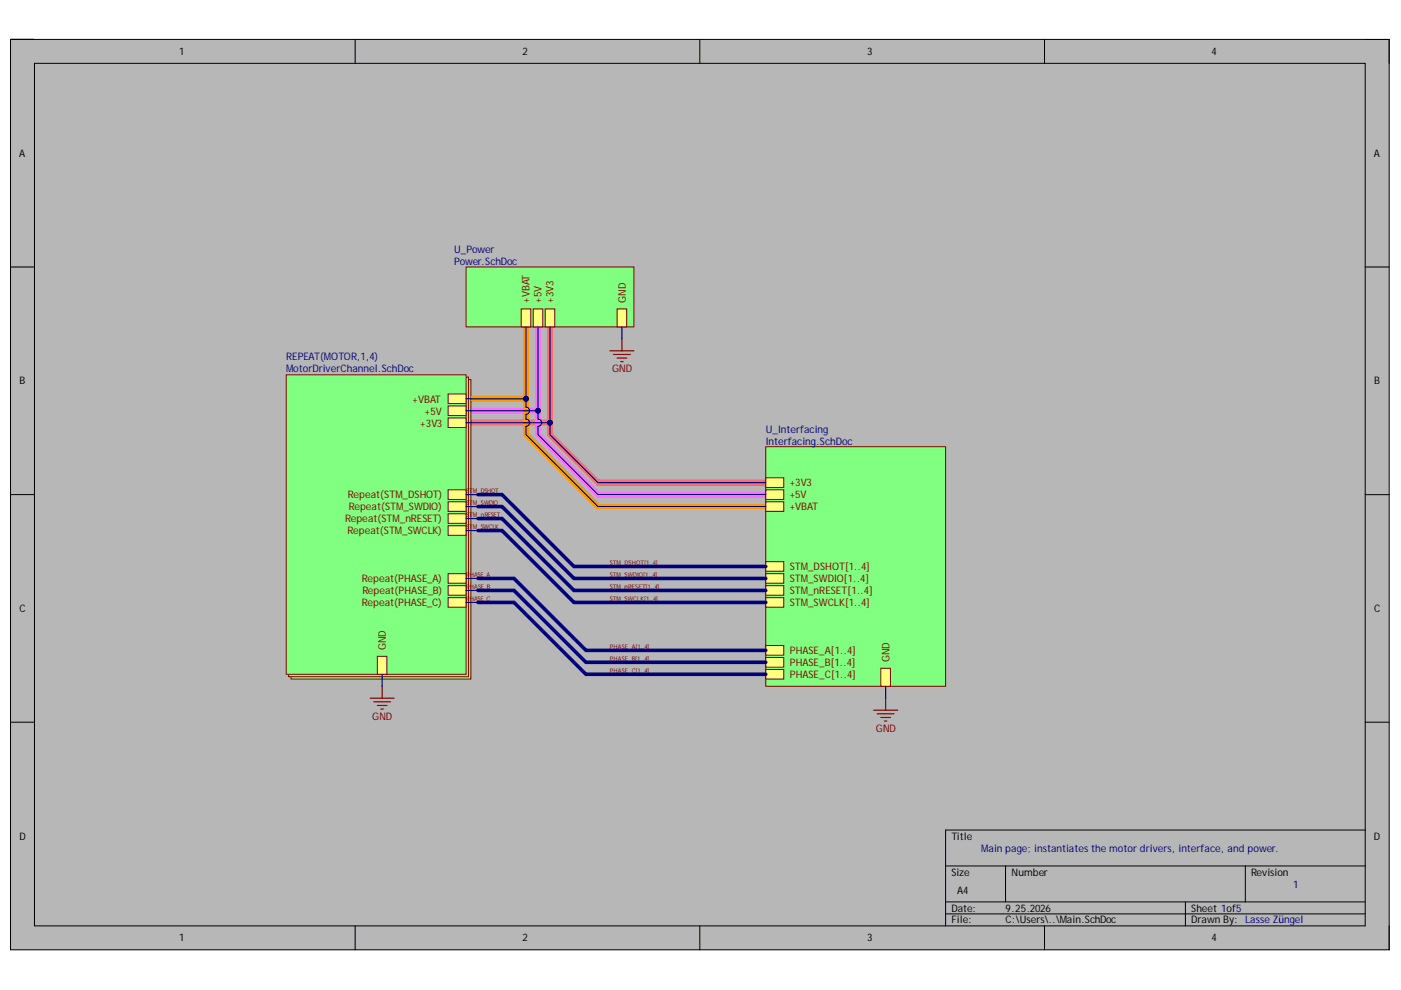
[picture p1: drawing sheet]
<svg xmlns="http://www.w3.org/2000/svg" width="297mm" height="210mm" viewBox="0 0 297 210" stroke-linecap="round" stroke-linejoin="round" font-family="sans-serif">
<path d="M2.2 8.4h292.3v193h-292.3z" fill-rule="evenodd" fill="#b7b7b7"/>
<path d="M2.2 8.4h292.3v193h-292.3z" fill="none" stroke="#000" stroke-width=".21"/>
<path d="M7.3 13.4h282.1v182.9h-282.1z" fill-rule="evenodd" fill="#b7b7b7"/>
<g fill="none" stroke="#000" stroke-width=".21">
<path d="M2.2 8.3h5.1M7.3 13.4h282.1v182.9h-282.1zM75.3 8.3v5.1M148.4 8.3v5.1M221.5 8.4v5M289.4 8.4h5.1v5M2.2 56.6h5.1M289.4 56.6h5.1M2.2 104.9h5.1M289.4 104.9h5.1M2.2 153.1h5.1M289.4 153.1h5.1"/>
<path d="M289.4 176h-88.9v20.3M75.3 196.3v5.1M148.4 196.3v5.1M200.5 183.6h88.9M200.5 191.2h88.9M200.5 193.8h88.9M213.2 183.6v7.6M221.5 196.3v5.1M251.3 191.2v5.1M264 183.6v7.6M294.5 196.3v5.1"/>
</g>
<path d="M111.5 69.3v15.2h-12.7M111.5 84.5v7.7l15.3 15.2h35.6" fill="none" stroke="#f90" stroke-width="1.3"/>
<path d="M114.1 69.3v17.8h-15.3M114.1 87.1v5.1l12.7 12.7h35.6" fill="none" stroke="#ff6eff" stroke-width="1.3"/>
<path d="M116.6 69.3v20.3h-17.8M116.6 89.6v2.6l10.2 10.1h35.6" fill="none" stroke="#ff6e6e" stroke-width="1.3"/>
<path d="M61.7 80.5h38.1v63.5h-38.1z" fill-rule="evenodd" fill="#80ff80"/>
<path d="M61.7 80.5h38.1v63.5h-38.1z" fill="none" stroke="#800000" stroke-width=".21"/>
<path d="M61.2 80h38.1v63.5h-38.1z" fill-rule="evenodd" fill="#80ff80"/>
<path d="M61.2 80h38.1v63.5h-38.1z" fill="none" stroke="#800000" stroke-width=".21"/>
<path d="M60.7 79.5h38.1v63.5h-38.1z" fill-rule="evenodd" fill="#80ff80"/>
<path d="M60.7 79.5h38.1v63.5h-38.1z" fill="none" stroke="#800000" stroke-width=".21"/>
<path d="M95 83.5h3.8v2.1h-3.8z" fill-rule="evenodd" fill="#ffff80"/>
<path d="M95 83.5h3.8v2.1h-3.8z" fill="none" stroke="#800000" stroke-width=".21"/>
<path d="M95 86.1h3.8v2h-3.8z" fill-rule="evenodd" fill="#ffff80"/>
<path d="M95 86.1h3.8v2h-3.8z" fill="none" stroke="#800000" stroke-width=".21"/>
<path d="M95 88.6h3.8v2h-3.8z" fill-rule="evenodd" fill="#ffff80"/>
<path d="M95 88.6h3.8v2h-3.8z" fill="none" stroke="#800000" stroke-width=".21"/>
<path d="M80 139.2h2v3.8h-2z" fill-rule="evenodd" fill="#ffff80"/>
<path d="M80 139.2h2v3.8h-2z" fill="none" stroke="#800000" stroke-width=".21"/>
<path d="M95 121.6h3.8v2.1h-3.8z" fill-rule="evenodd" fill="#ffff80"/>
<path d="M95 121.6h3.8v2.1h-3.8z" fill="none" stroke="#800000" stroke-width=".21"/>
<path d="M95 124.2h3.8v2h-3.8z" fill-rule="evenodd" fill="#ffff80"/>
<path d="M95 124.2h3.8v2h-3.8z" fill="none" stroke="#800000" stroke-width=".21"/>
<path d="M95 126.7h3.8v2h-3.8z" fill-rule="evenodd" fill="#ffff80"/>
<path d="M95 126.7h3.8v2h-3.8z" fill="none" stroke="#800000" stroke-width=".21"/>
<path d="M95 106.4h3.8v2h-3.8z" fill-rule="evenodd" fill="#ffff80"/>
<path d="M95 106.4h3.8v2h-3.8z" fill="none" stroke="#800000" stroke-width=".21"/>
<path d="M95 108.9h3.8v2.1h-3.8z" fill-rule="evenodd" fill="#ffff80"/>
<path d="M95 108.9h3.8v2.1h-3.8z" fill="none" stroke="#800000" stroke-width=".21"/>
<path d="M95 111.5h3.8v2h-3.8z" fill-rule="evenodd" fill="#ffff80"/>
<path d="M95 111.5h3.8v2h-3.8z" fill="none" stroke="#800000" stroke-width=".21"/>
<path d="M95 103.8h3.8v2.1h-3.8z" fill-rule="evenodd" fill="#ffff80"/>
<path d="M95 103.8h3.8v2.1h-3.8z" fill="none" stroke="#800000" stroke-width=".21"/>
<path d="M98.8 56.6h35.6v12.7h-35.6z" fill-rule="evenodd" fill="#80ff80"/>
<path d="M98.8 56.6h35.6v12.7h-35.6z" fill="none" stroke="#800000" stroke-width=".21"/>
<path d="M110.5 65.5h2v3.8h-2z" fill-rule="evenodd" fill="#ffff80"/>
<path d="M110.5 65.5h2v3.8h-2z" fill="none" stroke="#800000" stroke-width=".21"/>
<path d="M113 65.5h2.1v3.8h-2.1z" fill-rule="evenodd" fill="#ffff80"/>
<path d="M113 65.5h2.1v3.8h-2.1z" fill="none" stroke="#800000" stroke-width=".21"/>
<path d="M115.6 65.5h2v3.8h-2z" fill-rule="evenodd" fill="#ffff80"/>
<path d="M115.6 65.5h2v3.8h-2z" fill="none" stroke="#800000" stroke-width=".21"/>
<path d="M130.8 65.5h2.1v3.8h-2.1z" fill-rule="evenodd" fill="#ffff80"/>
<path d="M130.8 65.5h2.1v3.8h-2.1z" fill="none" stroke="#800000" stroke-width=".21"/>
<path d="M162.4 94.7h38.1v50.8h-38.1z" fill-rule="evenodd" fill="#80ff80"/>
<path d="M162.4 94.7h38.1v50.8h-38.1z" fill="none" stroke="#800000" stroke-width=".21"/>
<path d="M162.4 106.4h3.8v2h-3.8z" fill-rule="evenodd" fill="#ffff80"/>
<path d="M162.4 106.4h3.8v2h-3.8z" fill="none" stroke="#800000" stroke-width=".21"/>
<path d="M162.4 119.1h3.8v2h-3.8z" fill-rule="evenodd" fill="#ffff80"/>
<path d="M162.4 119.1h3.8v2h-3.8z" fill="none" stroke="#800000" stroke-width=".21"/>
<path d="M162.4 121.6h3.8v2.1h-3.8z" fill-rule="evenodd" fill="#ffff80"/>
<path d="M162.4 121.6h3.8v2.1h-3.8z" fill="none" stroke="#800000" stroke-width=".21"/>
<path d="M162.4 126.7h3.8v2h-3.8z" fill-rule="evenodd" fill="#ffff80"/>
<path d="M162.4 126.7h3.8v2h-3.8z" fill="none" stroke="#800000" stroke-width=".21"/>
<path d="M162.4 124.2h3.8v2h-3.8z" fill-rule="evenodd" fill="#ffff80"/>
<path d="M162.4 124.2h3.8v2h-3.8z" fill="none" stroke="#800000" stroke-width=".21"/>
<path d="M162.4 101.3h3.8v2h-3.8z" fill-rule="evenodd" fill="#ffff80"/>
<path d="M162.4 101.3h3.8v2h-3.8z" fill="none" stroke="#800000" stroke-width=".21"/>
<path d="M162.4 103.8h3.8v2.1h-3.8z" fill-rule="evenodd" fill="#ffff80"/>
<path d="M162.4 103.8h3.8v2.1h-3.8z" fill="none" stroke="#800000" stroke-width=".21"/>
<path d="M186.8 141.7h2v3.8h-2z" fill-rule="evenodd" fill="#ffff80"/>
<path d="M186.8 141.7h2v3.8h-2z" fill="none" stroke="#800000" stroke-width=".21"/>
<path d="M162.4 136.9h3.8v2h-3.8z" fill-rule="evenodd" fill="#ffff80"/>
<path d="M162.4 136.9h3.8v2h-3.8z" fill="none" stroke="#800000" stroke-width=".21"/>
<path d="M162.4 139.4h3.8v2h-3.8z" fill-rule="evenodd" fill="#ffff80"/>
<path d="M162.4 139.4h3.8v2h-3.8z" fill="none" stroke="#800000" stroke-width=".21"/>
<path d="M162.4 142h3.8v2h-3.8z" fill-rule="evenodd" fill="#ffff80"/>
<path d="M162.4 142h3.8v2h-3.8z" fill="none" stroke="#800000" stroke-width=".21"/>
<g fill="none" stroke="#800000" stroke-width=".25">
<path d="M129.3 74.4h5.1M130.1 75.2h3.5M130.8 75.9h2.1M131.6 76.7h.5M131.9 71.8v2.6M78.5 148h5.1M79.2 148.8h3.6M80 149.6h2M80.8 150.3h.5M81 145.5v2.5M185.2 150.6h5.1M186 151.4h3.6"/>
<path d="M186.8 152.1h2M187.5 152.9h.5M187.8 148v2.6"/>
</g>
<path d="M111.5 69.3v15.2h-12.7M131.9 69.3v2.5" fill="none" stroke="#000080" stroke-width=".25"/>
<circle cx="111.5" cy="84.5" r=".51" fill="#000080"/>
<circle cx="111.5" cy="84.5" r=".51" fill="none" stroke="#000080" stroke-width=".21"/>
<path d="M114.1 69.3v17.8h-15.3" fill="none" stroke="#000080" stroke-width=".25"/>
<circle cx="114.1" cy="87.1" r=".51" fill="#000080"/>
<circle cx="114.1" cy="87.1" r=".51" fill="none" stroke="#000080" stroke-width=".21"/>
<path d="M116.6 69.3v20.3h-17.8" fill="none" stroke="#000080" stroke-width=".25"/>
<circle cx="116.6" cy="89.6" r=".51" fill="#000080"/>
<circle cx="116.6" cy="89.6" r=".51" fill="none" stroke="#000080" stroke-width=".21"/>
<path d="M111.5 84.5v1.8a.76 .76 0 0 1 .8 .8 .76 .76 0 0 1-.8 .7v1.1a.76 .76 0 0 1 .8 .7 .76 .76 0 0 1-.8 .8v1.8l15.3 15.2h35.6" fill="none" stroke="#000080" stroke-width=".25"/>
<circle cx="111.5" cy="84.5" r=".51" fill="#000080"/>
<circle cx="111.5" cy="84.5" r=".51" fill="none" stroke="#000080" stroke-width=".21"/>
<path d="M114.1 87.1v1.8a.76 .76 0 0 1 .7 .7 .76 .76 0 0 1-.7 .8v1.8l12.7 12.7h35.6M98.8 104.9h2.6M98.8 109.9h2.6M98.8 107.4h2.6" fill="none" stroke="#000080" stroke-width=".25"/>
<circle cx="114.1" cy="87.1" r=".51" fill="#000080"/>
<circle cx="114.1" cy="87.1" r=".51" fill="none" stroke="#000080" stroke-width=".21"/>
<path d="M116.6 89.6v2.6l10.2 10.1h35.6M98.8 122.6h2.6M98.8 125.2h2.6M98.8 127.7h2.6M81 143v2.5M187.8 145.5v2.5" fill="none" stroke="#000080" stroke-width=".25"/>
<path d="M101.4 104.9h5l15.3 15.2h40.7M101.4 107.4h5l15.3 15.2h40.7M101.4 109.9h5l15.3 15.3h40.7M101.4 122.6h7.6l15.2 15.3h38.2M101.4 125.2h7.6l15.2 15.2h38.2M101.4 127.7h7.6l15.2 15.3h38.2" fill="none" stroke="#000080" stroke-width=".76"/>
<circle cx="116.6" cy="89.6" r=".51" fill="#000080"/>
<circle cx="116.6" cy="89.6" r=".51" fill="none" stroke="#000080" stroke-width=".21"/>
<path d="M98.8 112.5h2.6" fill="none" stroke="#000080" stroke-width=".25"/>
<path d="M101.4 112.5h5l15.3 15.2h40.7" fill="none" stroke="#000080" stroke-width=".76"/>
<g font-size="2.2">
<text x="38" y="11.7">1</text>
<text x="110.7" y="11.7">2</text>
<text x="183.9" y="11.7">3</text>
<text x="256.9" y="11.7">4</text>
<text x="4.1" y="33.3">A</text>
<text x="291.3" y="33.3">A</text>
<text x="4.1" y="81.5">B</text>
<text x="291.4" y="81.5">B</text>
<text x="4.1" y="129.8">C</text>
<text x="291.4" y="129.8">C</text>
<text x="4.1" y="178">D</text>
<text x="201.7" y="178">Title</text>
<text x="291.3" y="178">D</text>
<text x="201.7" y="185.7">Size</text>
<text x="214.5" y="185.7">Number</text>
<text x="265.2" y="185.7">Revision</text>
<text x="203" y="189.5">A4</text>
<text x="201.7" y="193.3">Date:</text>
<text x="201.7" y="195.8">File:</text>
<text x="213.2" y="193.3">9.25.2026</text>
<text x="213.2" y="195.8">C:\Users\..\Main.SchDoc</text>
<text x="252.6" y="193.3">Sheet 1of5</text>
<text x="252.6" y="195.8">Drawn By: Lasse Züngel</text>
<text x="38" y="199.6">1</text>
<text x="110.7" y="199.6">2</text>
<text x="183.9" y="199.6">3</text>
<text x="256.9" y="199.6">4</text>
</g>
<g font-size="2.2" fill="#000080">
<text x="96.3" y="53.6">U_Power</text>
<text x="96.3" y="56.1">Power.SchDoc</text>
<text x="60.7" y="76.4">REPEAT(MOTOR,1,4)</text>
<text x="60.7" y="79">MotorDriverChannel.SchDoc</text>
<text x="162.4" y="91.7">U_Interfacing</text>
<text x="162.4" y="94.3">Interfacing.SchDoc</text>
<text x="208" y="180.6">Main page; instantiates the motor drivers, interface, and power.</text>
<text x="274.2" y="188.2">1</text>
</g>
<g font-size="2.2" fill="#800000">
<text x="112.3" y="64.3" transform="rotate(-90 112.3 64.3)">+VBAT</text>
<text x="114.8" y="64.3" transform="rotate(-90 114.8 64.3)">+5V</text>
<text x="117.3" y="64.3" transform="rotate(-90 117.3 64.3)">+3V3</text>
<text x="132.7" y="64.3" transform="rotate(-90 132.7 64.3)">GND</text>
<text x="129.8" y="79">GND</text>
<text x="87.5" y="85.4">+VBAT</text>
<text x="90.1" y="87.9">+5V</text>
<text x="89.1" y="90.5">+3V3</text>
<text x="73.8" y="105.7">Repeat(STM_DSHOT)</text>
<text x="167.4" y="103.1">+3V3</text>
<text x="167.4" y="105.7">+5V</text>
<text x="73.2" y="110.8">Repeat(STM_nRESET)</text>
<text x="73.7" y="113.3">Repeat(STM_SWCLK)</text>
<text x="73.9" y="108.2">Repeat(STM_SWDIO)</text>
<text x="167.4" y="108.2">+VBAT</text>
<text x="76.7" y="123.4">Repeat(PHASE_A)</text>
<text x="76.8" y="126">Repeat(PHASE_B)</text>
<text x="167.4" y="120.9">STM_DSHOT[1..4]</text>
<text x="167.4" y="123.4">STM_SWDIO[1..4]</text>
<text x="167.4" y="126">STM_nRESET[1..4]</text>
<text x="76.7" y="128.5">Repeat(PHASE_C)</text>
<text x="167.4" y="128.5">STM_SWCLK[1..4]</text>
<text x="81.8" y="137.9" transform="rotate(-90 81.8 137.9)">GND</text>
<text x="167.4" y="138.7">PHASE_A[1..4]</text>
<text x="167.4" y="141.2">PHASE_B[1..4]</text>
<text x="167.4" y="143.8">PHASE_C[1..4]</text>
<text x="188.6" y="140.4" transform="rotate(-90 188.6 140.4)">GND</text>
<text x="78.9" y="152.7">GND</text>
<text x="185.7" y="155.2">GND</text>
</g>
<g font-size="1.4" fill="#800000">
<text x="98.8" y="104.6">S</text>
<text x="98.8" y="107.1">S</text>
<text x="99.5" y="104.6">TM_DSHOT</text>
<text x="99.5" y="107.1">TM_SWDIO</text>
<text x="98.8" y="109.7">S</text>
<text x="98.8" y="112.2">S</text>
<text x="99.5" y="109.7">TM_nRESET</text>
<text x="99.5" y="112.2">TM_SWCLK</text>
<text x="129.3" y="119.8">STM_DSHOT[1..4]</text>
<text x="98.8" y="122.3">PHASE_A</text>
<text x="98.8" y="125">PHASE_B</text>
<text x="129.3" y="122.3">STM_SWDIO[1..4]</text>
<text x="129.3" y="125">STM_nRESET[1..4]</text>
<text x="98.8" y="127.5">PHASE_C</text>
<text x="129.3" y="127.5">STM_SWCLK[1..4]</text>
<text x="129.3" y="137.6">PHASE_A[1..4]</text>
<text x="129.3" y="140.2">PHASE_B[1..4]</text>
<text x="129.3" y="142.7">PHASE_C[1..4]</text>
</g>
</svg>
